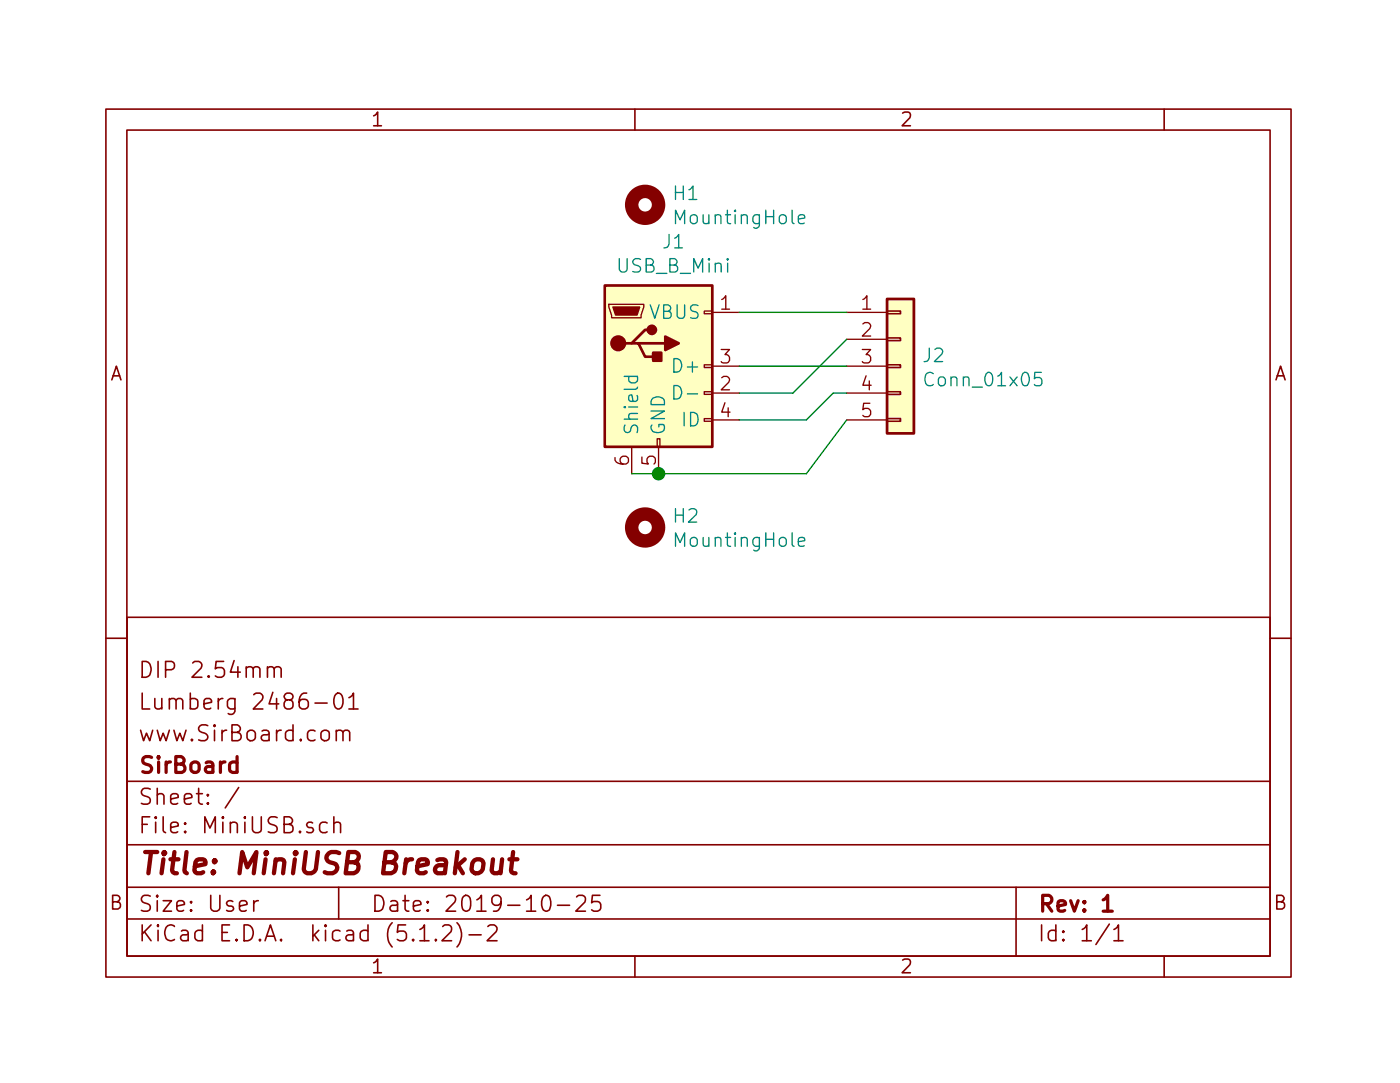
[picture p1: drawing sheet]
EESchema Schematic File Version 4
LIBS:MiniUSB-cache
EELAYER 29 0
EELAYER END
$Descr User 5197 4016
encoding utf-8
Sheet 1 1
Title "MiniUSB Breakout"
Date "2019-10-25"
Rev "1"
Comp "SirBoard"
Comment1 "www.SirBoard.com"
Comment2 "Lumberg 2486-01"
Comment3 "DIP 2.54mm"
Comment4 ""
$EndDescr
$Comp
L Connector_Generic:Conn_01x05 J2
U 1 1
P 3350 1350
F 0 "J2" H 3429 1392 50  0000 L CNN
F 1 "Conn_01x05" H 3429 1302 50  0000 L CNN
F 2 "Connector_PinHeader_2.54mm:PinHeader_1x05_P2.54mm_Vertical" H 3350 1350 50  0001 C CNN
F 3 "~" H 3350 1350 50  0001 C CNN
	1    3350 1350
	1    0    0    -1  
$EndComp
$Comp
L Connector:USB_B_Micro J1
U 1 1
P 2450 1350
F 0 "J1" H 2506 1815 50  0000 C CNN
F 1 "USB_B_Mini" H 2506 1725 50  0000 C CNN
F 2 "SirBoardLibrary:SirBoard_USB_Mini-B" H 2600 1300 50  0001 C CNN
F 3 "~" H 2600 1300 50  0001 C CNN
F 4 "C69074" H 2450 1350 50  0001 C CNN "Part"
	1    2450 1350
	1    0    0    -1  
$EndComp
Wire Wire Line
	2750 1150 3150 1150
Wire Wire Line
	2750 1450 2950 1450
Wire Wire Line
	2950 1450 3150 1250
Wire Wire Line
	2750 1350 3150 1350
Wire Wire Line
	3000 1550 3100 1450
Wire Wire Line
	3100 1450 3150 1450
Wire Wire Line
	2350 1750 2450 1750
Wire Wire Line
	2750 1550 3000 1550
Wire Wire Line
	3150 1550 3000 1750
Wire Wire Line
	3000 1750 2450 1750
Connection ~ 2450 1750
$Comp
L Mechanical:MountingHole H1
U 1 1
P 2400 750
F 0 "H1" H 2500 795 50  0000 L CNN
F 1 "MountingHole" H 2500 705 50  0000 L CNN
F 2 "MountingHole:MountingHole_2.7mm_M2.5_ISO14580_Pad" H 2400 750 50  0001 C CNN
F 3 "~" H 2400 750 50  0001 C CNN
	1    2400 750 
	1    0    0    -1  
$EndComp
$Comp
L Mechanical:MountingHole H2
U 1 1
P 2400 1950
F 0 "H2" H 2500 1995 50  0000 L CNN
F 1 "MountingHole" H 2500 1905 50  0000 L CNN
F 2 "MountingHole:MountingHole_2.7mm_M2.5_ISO14580_Pad" H 2400 1950 50  0001 C CNN
F 3 "~" H 2400 1950 50  0001 C CNN
	1    2400 1950
	1    0    0    -1  
$EndComp
$EndSCHEMATC
